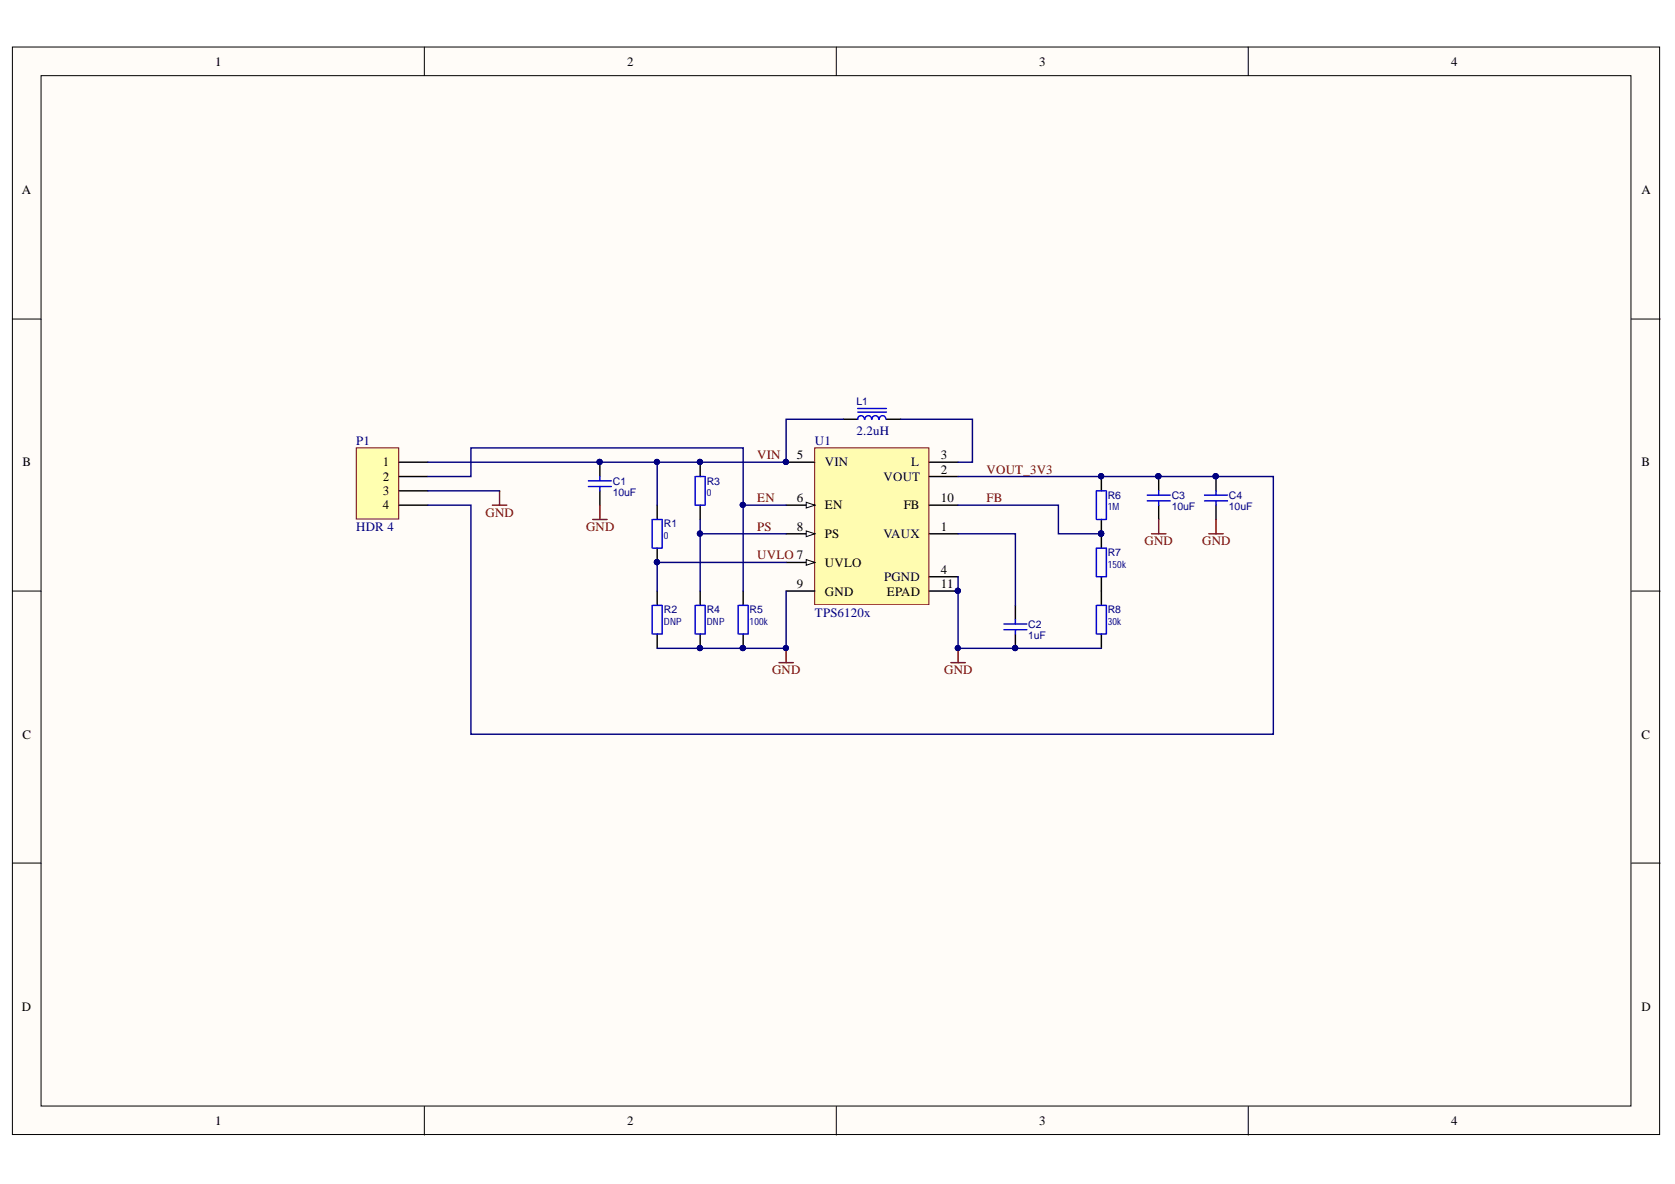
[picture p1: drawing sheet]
# Altium project PCB_Project.PrjPcb
1 sheet, 15 parts. Net scope: global (net labels, ports and power ports of the same name join across sheets).
Board file: PCB.PcbDoc

## Sheet boost-dc-dc.SchDoc
size A4

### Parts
C1  value 10uF  [C0805]  (hidden comment: CAP_NPOL)
C2  value 1uF  [C0603]  (hidden comment: CAP_NPOL)
C3  value 10uF  [C0805]  (hidden comment: CAP_NPOL)
C4  value 10uF  [C0805]  (hidden comment: CAP_NPOL)
L1  value 2.2uH  [CDRH4D28]  (hidden comment: IND_W_IRON)
P1  HDR 4  [PLS-4]
R1  value 0  [R0603]  (hidden comment: RES)
R2  value DNP  [R0603]  (hidden comment: RES)
R3  value 0  [R0603]  (hidden comment: RES)
R4  value DNP  [R0603]  (hidden comment: RES)
R5  value 100k  [R0603]  (hidden comment: RES)
R6  value 1M  [R0603]  (hidden comment: RES)
R7  value 150k  [R0603]  (hidden comment: RES)
R8  value 30k  [R0603]  (hidden comment: RES)
U1  TPS6120x  [VSON-10-3x3]

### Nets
GND: C1.1 C2.1 C3.1 C4.1 P1.3 R2.1 R4.1 R5.1 R8.1 U1.4(PGND) U1.9(GND) U1.11(EPAD)
EN: P1.2 R5.2 U1.6(EN)
FB: R6.1 R7.2 U1.10(FB)
PS: R3.1 R4.2 U1.8(PS)
UVLO: R1.1 R2.2 U1.7(UVLO)
VIN: C1.2 L1.1 P1.1 R1.2 R3.2 U1.5(VIN)
VOUT_3V3: C3.2 C4.2 P1.4 R6.2 U1.2(VOUT)
NetC2_2: C2.2 U1.1(VAUX)
NetL1_2: L1.2 U1.3(L)
NetR7_1: R7.1 R8.2
